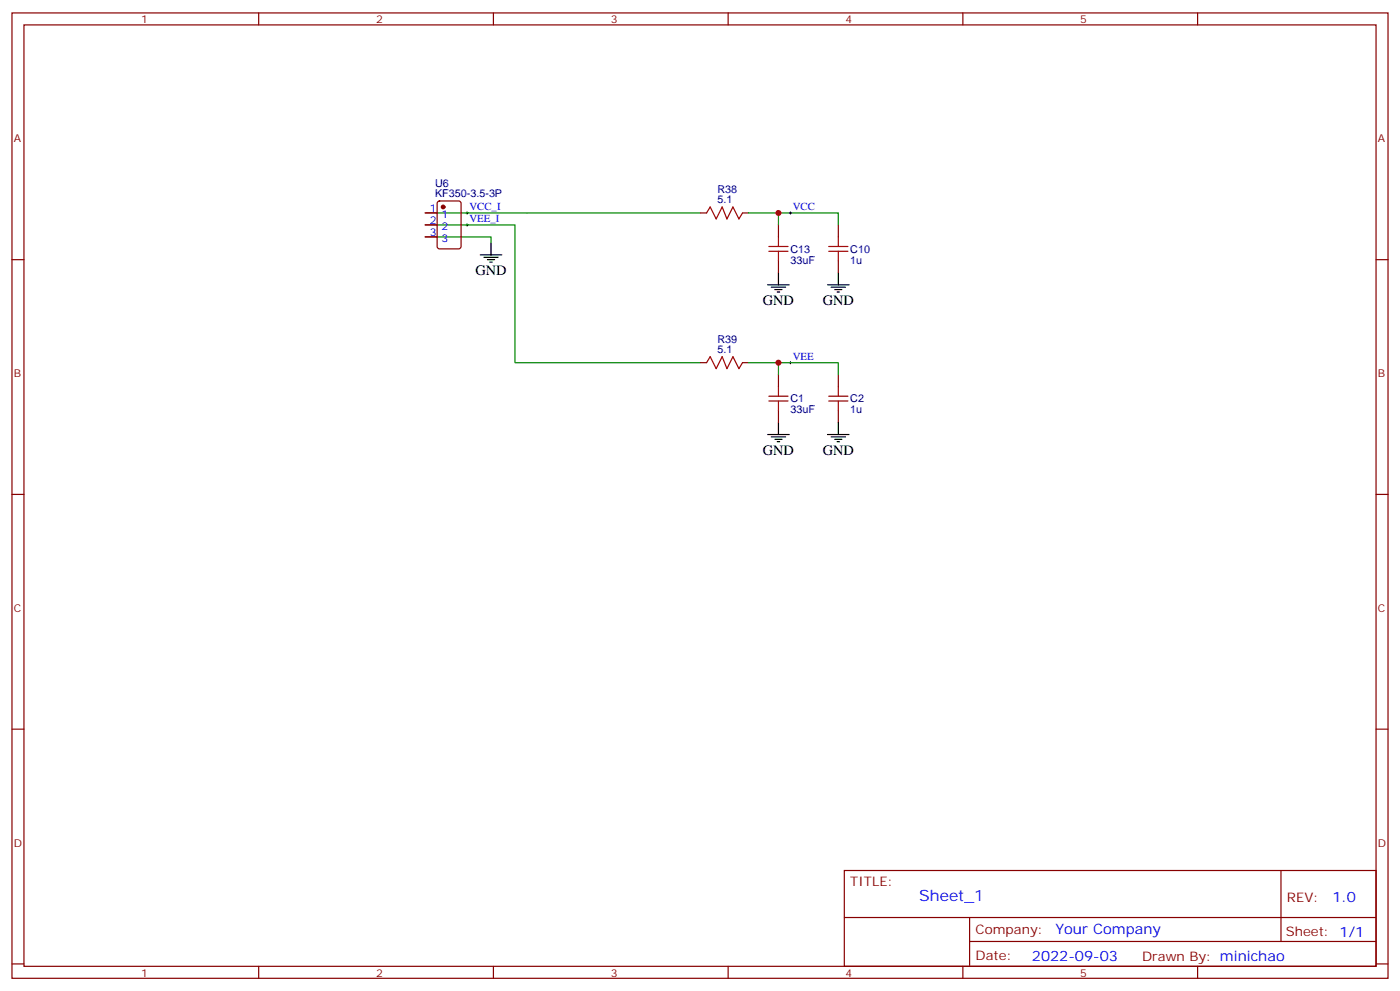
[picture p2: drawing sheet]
<svg xmlns="http://www.w3.org/2000/svg" width="412mm" height="292mm" viewBox="0 0 412 292" stroke-linecap="round" stroke-linejoin="round" font-family="sans-serif">
<g fill="none" stroke="#870000" stroke-width=".35">
<path d="M3.5 3.8h405.4v284.3h-405.4zM7.1 7.3h398.2v277.3h-398.2zM76.2 3.8v3.5M145.3 3.8v3.5M214.5 3.8v3.5M283.6 3.8v3.5M352.8 3.8v3.5M129 59.4l.5-.2h5.6l.7 .4v13l-.4 .7h-5.9l-.7-.5v-12.9zM3.5 76.5h3.6M125.2 62.7h3.6M125.2 66.3h3.6M125.2 69.8h3.6"/>
<path d="M206.4 62.7h1.7M218.7 62.7h1.8M229.3 66.3v3.5M229.3 76.8v3.6M246.9 66.3v3.5M246.9 76.8v3.6M405.3 76.5h3.6M206.4 106.8h1.7M218.7 106.8h1.8M229.3 110.3v3.6M246.9 110.3v3.6M229.3 120.9v3.6"/>
<path d="M246.9 120.9v3.6M3.5 145.6h3.6M405.3 145.6h3.6M3.5 214.8h3.6M405.3 214.8h3.6M248.7 256.4h156.6v28.2h-156.6zM377.3 256.4v20.9M248.7 270.2h156.5M285.6 277.3h119.6M285.6 270.2v14.2M3.5 283.9h3.6M76.2 284.6v3.5"/>
<path d="M145.3 284.6v3.5M214.5 284.6v3.5M283.6 284.6v3.5M352.8 284.6v3.5M405.3 283.9h3.6"/>
</g>
<path d="M137.2 66.3h.7M137.2 62.7h.7M137.6 62.4v.7M137.6 65.9v.7M232.5 62.7h.7M232.8 62.4v.7M232.5 106.8h.7M232.8 106.5v.7" fill="none" stroke="#000" stroke-width=".29"/>
<path d="M125.2 62.7h81.2M125.2 66.3h26.5v40.5h54.7M125.2 69.8h19.4v1.7M220.5 62.7h8.8v3.6M229.3 62.7h17.6v3.6M220.5 106.8h8.8v3.5M229.3 106.8h17.6v3.5" fill="none" stroke="#008700" stroke-width=".35"/>
<g fill="none" stroke="#a10000" stroke-width=".35">
<path d="M208.1 62.7l1.1-1.7 1.8 3.5 1.7-3.5 1.4 3.5 1.8-3.5 1.8 3.5 1-1.8M226.5 74h5.6M226.5 72.6h5.6M229.3 69.8v2.8M229.3 74v2.8M244.1 74h5.7M244.1 72.6h5.7M246.9 69.8v2.8M246.9 74v2.8M208.1 106.8l1.1-1.7 1.8 3.5 1.7-3.5 1.4 3.5 1.8-3.5 1.8 3.5 1-1.8M226.5 118.1h5.6M226.5 116.7h5.6"/>
<path d="M229.3 113.9v2.8M229.3 118.1v2.8M244.1 118.1h5.7M244.1 116.7h5.7M246.9 113.9v2.8M246.9 118.1v2.8"/>
</g>
<g fill="none" stroke="#000" stroke-width=".35">
<path d="M141.5 75.1h6.3M142.5 75.8h4.3M143.6 76.5h2.1M144.3 77.2h.7M144.6 71.5v3.6M226.1 83.9h6.4M227.2 84.6h4.2M228.2 85.3h2.2M229 86h.7M229.3 80.4v3.5M243.8 83.9h6.3M244.8 84.6h4.3"/>
<path d="M245.9 85.3h2.1M246.6 86h.7M246.9 80.4v3.5M226.1 128h6.4M227.2 128.7h4.2M228.2 129.4h2.2M229 130.1h.7M229.3 124.5v3.5M243.8 128h6.3M244.8 128.7h4.3M245.9 129.4h2.1M246.6 130.1h.7"/>
<path d="M246.9 124.5v3.5"/>
</g>
<circle cx="130.5" cy="61" r=".53" fill="#870000" stroke="#870000" stroke-width=".35"/>
<g fill="#c00">
<circle cx="229.3" cy="62.7" r=".88"/>
<circle cx="229.3" cy="106.8" r=".88"/>
</g>
<text font-size="4.6" fill="#00f" x="270.8" y="265.4">Sheet_1</text>
<g font-size="4.2">
<text x="140.1" y="81.1">GND</text>
<text x="224.7" y="89.9">GND</text>
<text x="242.4" y="89.9">GND</text>
<text x="224.7" y="134">GND</text>
<text x="242.4" y="134">GND</text>
</g>
<g font-size="4.2" fill="#00f">
<text x="392.5" y="265.7">1.0</text>
<text x="310.9" y="275.2">Your Company</text>
<text x="304" y="283">2022-09-03</text>
</g>
<g font-size="3.9" fill="#800">
<text x="250.5" y="261">TITLE:</text>
<text x="379.1" y="265.7">REV:</text>
<text x="287.4" y="275.2">Company:</text>
<text x="378.7" y="275.8">Sheet: 1/1</text>
<text x="287.4" y="282.9">Date:</text>
<text x="336.4" y="282.9">Drawn By: minichao</text>
</g>
<g font-size="3.2" fill="#800">
<text x="41.6" y="6.8">1</text>
<text x="110.8" y="6.8">2</text>
<text x="179.9" y="6.8">3</text>
<text x="249.1" y="6.8">4</text>
<text x="318.2" y="6.8">5</text>
<text x="4.1" y="41.9">A</text>
<text x="405.9" y="41.9">A</text>
<text x="4.1" y="111.1">B</text>
<text x="405.9" y="111.1">B</text>
<text x="4.1" y="180.2">C</text>
<text x="405.9" y="180.2">C</text>
<text x="4.1" y="249.3">D</text>
<text x="405.9" y="249.3">D</text>
<text x="41.6" y="287.6">1</text>
<text x="110.8" y="287.6">2</text>
<text x="179.9" y="287.6">3</text>
<text x="249.1" y="287.6">4</text>
<text x="318.2" y="287.6">5</text>
</g>
<g font-size="3.2" fill="#000080">
<text x="128.2" y="58.1">KF350-3.5-3P</text>
<text x="128.2" y="55">U6</text>
<text x="211.3" y="59.9">5.1</text>
<text x="211.3" y="56.8">R38</text>
<text x="232.8" y="77.7">33uF</text>
<text x="232.8" y="74.4">C13</text>
<text x="250.5" y="77.6">1u</text>
<text x="250.5" y="74.5">C10</text>
<text x="211.3" y="100.9">R39</text>
<text x="211.3" y="104">5.1</text>
<text x="232.8" y="118.5">C1</text>
<text x="250.5" y="118.6">C2</text>
<text x="232.8" y="121.8">33uF</text>
<text x="250.5" y="121.7">1u</text>
</g>
<g font-size="3.2" fill="#00f">
<text x="126.6" y="62.4">1</text>
<text x="126.6" y="65.9">2</text>
<text x="130.1" y="64.1">1</text>
<text x="138.3" y="65.4">VEE_I</text>
<text x="138.3" y="61.8">VCC_I</text>
<text x="233.5" y="61.8">VCC</text>
<text x="126.6" y="69.4">3</text>
<text x="130.1" y="67.7">2</text>
<text x="130.1" y="71.2">3</text>
<text x="233.5" y="105.9">VEE</text>
</g>
</svg>
